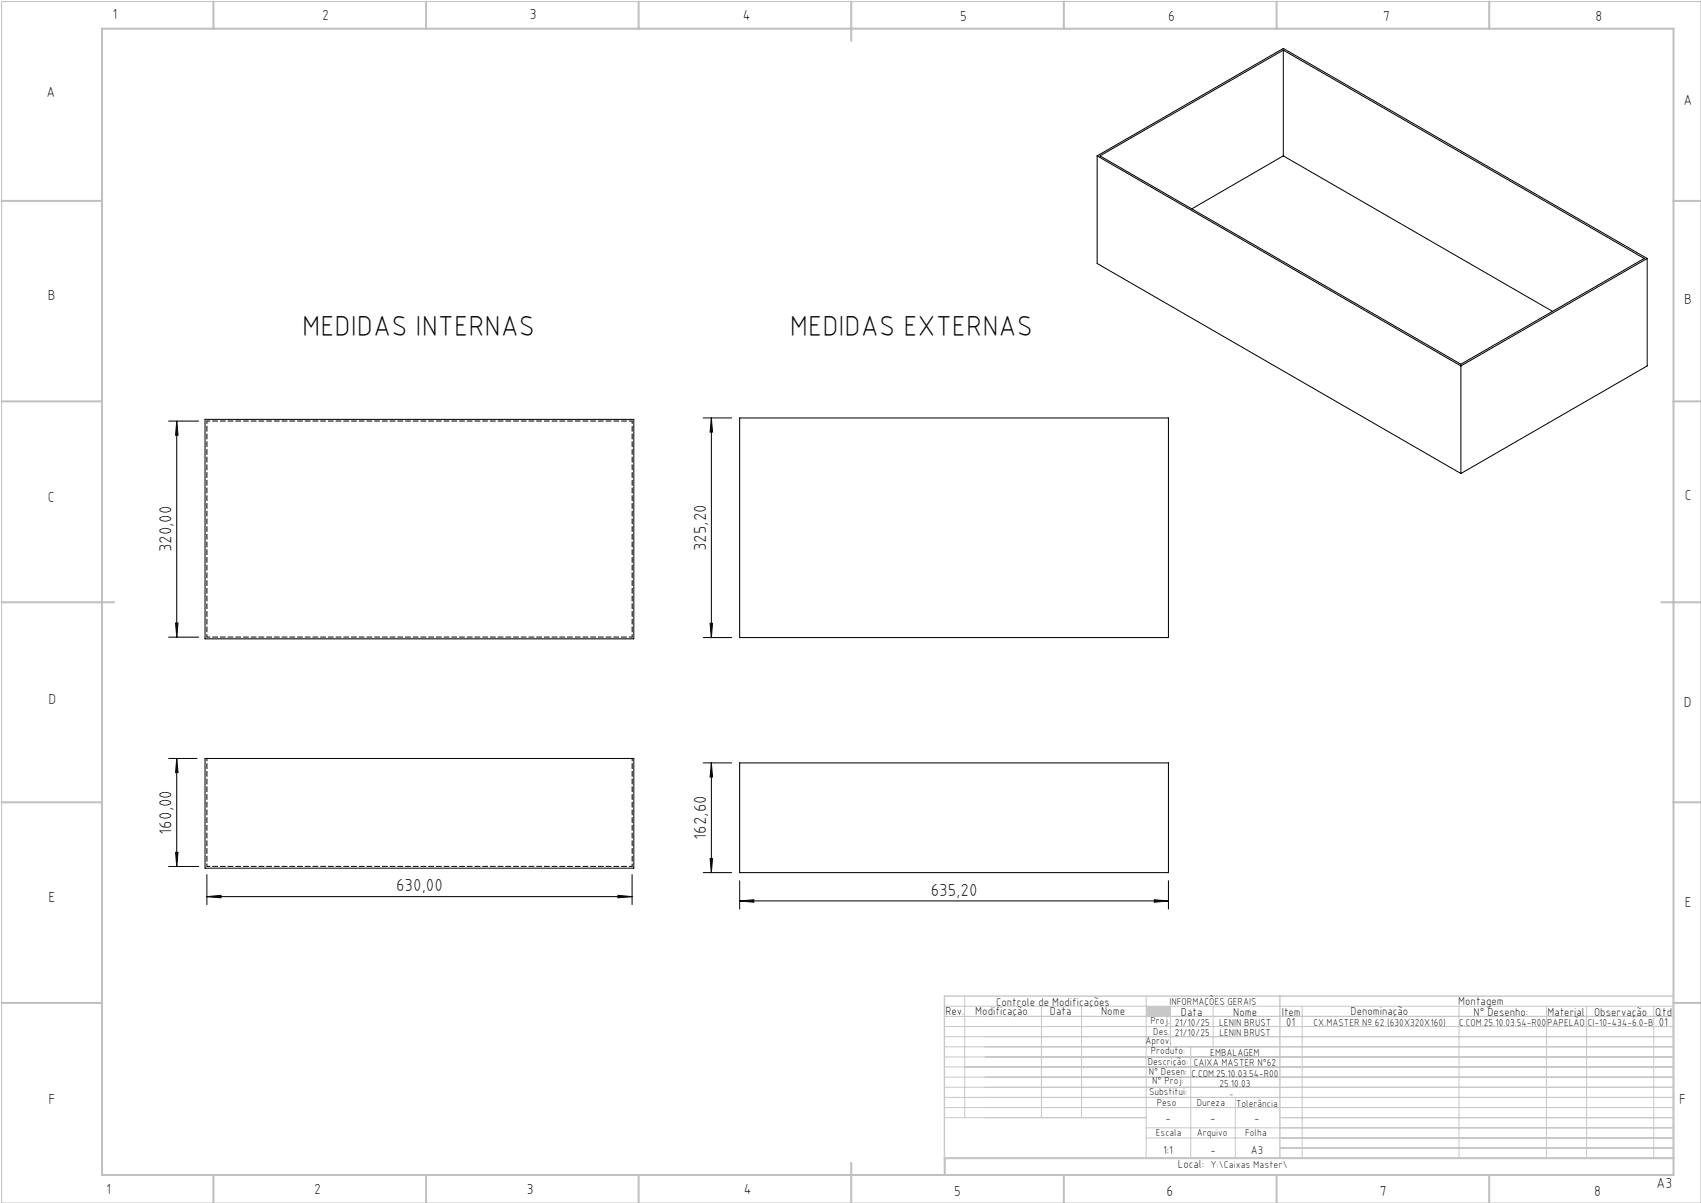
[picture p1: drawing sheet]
<svg xmlns="http://www.w3.org/2000/svg" width="420mm" height="297mm" viewBox="0 0 420 297" stroke-linecap="round" stroke-linejoin="round" font-family="sans-serif">
<path d="M.4 .4h419.6v296.6h-419.6z" fill="none" stroke="#c0c0c0" stroke-width=".25"/>
<g fill="none" stroke="#c0c0c0" stroke-width=".5">
<path d="M25.2 7.1h388v283h-388zM52.7 .4v6.7M105.2 .4v6.7M157.7 .4v6.7M210.2 .4v9.7M262.7 .4v6.7M315.2 .4v6.7M367.7 .4v6.7M.4 49.6h24.8M413.2 49.6h6.8M.4 99.1h24.8M413.2 99.1h6.8"/>
<path d="M.4 148.7h27.8M410.2 148.7h9.8M.4 198.1h24.8M413.2 198.1h6.8M.4 247.6h24.8M413.2 247.6h6.8M52.7 290.1v6.9M105.2 290.1v6.9M157.7 290.1v6.9M210.2 287.1v9.9M262.7 290.1v6.9M315.2 290.1v6.9"/>
<path d="M367.7 290.1v6.9M413.2 285.9h-179.9v4.2"/>
</g>
<g fill="none" stroke="#c3c8d2" stroke-width=".25">
<path d="M233.2 250.9h180M233.2 248.4h180M233.2 253.4h180M233.2 255.9h180M233.2 258.4h180M238.2 245.9v30M257.1 248.4v27.5M267.1 248.4v27.5M283 245.9v40M289 248.4v10M294 258.4v27.5M299.5 248.4v10"/>
<path d="M321.5 248.4v37.5M360.3 248.4v37.5M381.8 248.4v37.5M391.8 248.4v37.5M408.3 248.4v37.5M233.2 260.9h180M233.2 263.4h180M233.2 265.9h180M233.2 268.4h180M233.2 270.9h180M233.2 273.4h180M233.2 275.9h49.8"/>
<path d="M283 278.4h130.2M305 270.9v15M316 275.9h97.2M283 280.9h130.2M316 283.4h97.2"/>
</g>
<path d="M233.2 245.9h180v40h-180zM316 245.9v40" fill="none" stroke="#c3c8d2" stroke-width=".35"/>
<path d="M283 248.4h6v2.5h-6z" fill-rule="evenodd" fill="#c3c8d2"/>
<g fill="none" stroke="#000" stroke-width=".25">
<path d="M316.9 12.4v26.1M270.9 38.5v26.5l89.8 51.9M270.9 38.5l89.8 51.8M270.9 38.5l46-26.5 89.8 51.8M271.6 38.5l45.3-26.1 89.1 51.4-45.3 26.1zM316.9 38.5l66.4 38.4M316.9 38.5l-22.6 13.1M406.7 63.8l-46 26.5M406.7 63.8v26.5l-46 26.6M360.7 90.3v26.6M41.6 104h7.5M43.6 104l.4 3.5h-.6z"/>
<path d="M43.6 104v53.3M50.6 103.5h105.9v54.2h-105.9zM173.6 103.2h7.1M175.6 103.2v54.2M175.6 103.2l.3 3.5h-.6zM182.6 103.2h105.9v54.2h-105.9zM41.6 157.3h7.5M43.4 153.8h.6l-.4 3.5zM173.6 157.4h7.1M175.3 153.9h.6l-.3 3.5zM41.6 187.3h7M43.6 187.3v26.6"/>
<path d="M43.6 187.3l.4 3.4h-.6zM50.6 187.3h105.9v27h-105.9zM173.6 188.3h7.1M175.6 188.3v27.1M175.6 188.3l.3 3.5h-.6zM182.6 188.3h105.9v27.1h-105.9zM41.6 213.9h7.5M43.4 210.4h.6l-.4 3.5zM51.1 215.9v7.4M156.1 215.9v7.4M173.6 215.4h7.1M175.3 211.9h.6l-.3 3.5z"/>
<path d="M182.6 217.4v7M288.5 217.4v7M51.1 221.4l3.5-.4v.6zM51.1 221.4h105M152.6 221l3.5 .4-3.5 .2zM182.6 222.4l3.5-.3v.6zM182.6 222.4h105.9M285 222.1l3.5 .3-3.5 .3z"/>
</g>
<g fill="#000">
<path d="M43.4 153.8h.6l-.4 3.5zM43.6 104l.4 3.5h-.6zM175.3 153.9h.6l-.3 3.5zM175.6 103.2l.3 3.5h-.6z"/>
<path d="M43.6 187.3l.4 3.4h-.6zM43.4 210.4h.6l-.4 3.5zM175.6 188.3l.3 3.5h-.6zM175.3 211.9h.6l-.3 3.5z"/>
<path d="M51.1 221.4l3.5-.4v.6zM152.6 221l3.5 .4-3.5 .2zM182.6 222.4l3.5-.3v.6zM285 222.1l3.5 .3-3.5 .3z"/>
</g>
<path d="M156.1 103.9v53.4M51.1 157.3v-53.4M51.1 187.2v26.7M156.1 187.2v26.7" fill="none" stroke="#000" stroke-width=".25" stroke-dasharray="1.3 .6" stroke-dashoffset=".6"/>
<path d="M51.1 103.9h105M156.1 157.3h-105M51.1 213.9h105" fill="none" stroke="#000" stroke-width=".25" stroke-dasharray="1.3 .6" stroke-dashoffset=".5"/>
<g font-size="7.1">
<text x="74.6" y="82.9">MEDIDAS INTERNAS</text>
<text x="195" y="82.9">MEDIDAS EXTERNAS</text>
</g>
<g font-size="4.3">
<text x="42.4" y="136.4" transform="rotate(-90 42.4 136.4)">320,00</text>
<text x="174.4" y="136.1" transform="rotate(-90 174.4 136.1)">325,20</text>
<text x="42.4" y="206" transform="rotate(-90 42.4 206)">160,00</text>
<text x="174.4" y="207.3" transform="rotate(-90 174.4 207.3)">162,60</text>
<text x="97.8" y="220">630,00</text>
<text x="229.8" y="221.1">635,20</text>
</g>
<g font-size="3.6">
<text x="27.8" y="4.8">1</text>
<text x="79.5" y="4.9">2</text>
<text x="130.8" y="4.8">3</text>
<text x="183.4" y="4.9">4</text>
<text x="237.1" y="5.1">5</text>
<text x="288.4" y="5.2">6</text>
<text x="341.5" y="5.1">7</text>
<text x="394" y="5.2">8</text>
<text x="11.5" y="24">A</text>
<text x="415.7" y="25.8">A</text>
<text x="11.8" y="74.1">B</text>
<text x="415.8" y="75.1">B</text>
<text x="11.8" y="124">C</text>
<text x="416" y="123.5">C</text>
<text x="12" y="173.7">D</text>
<text x="415.8" y="174.7">D</text>
<text x="12" y="222.6">E</text>
<text x="416" y="223.9">E</text>
<text x="12" y="272.6">F</text>
<text x="414.6" y="272.6">F</text>
<text x="409" y="293.3">A3</text>
<text x="26.2" y="294.8">1</text>
<text x="77.6" y="294.8">2</text>
<text x="130.1" y="294.8">3</text>
<text x="183.7" y="294.7">4</text>
<text x="235.6" y="295.2">5</text>
<text x="288" y="295.2">6</text>
<text x="340.7" y="295.2">7</text>
<text x="393.6" y="295.2">8</text>
</g>
<g font-size="2.9">
<text x="240.8" y="250.6">Modificação</text>
<text x="259.2" y="250.6">Data</text>
<text x="271.9" y="250.6">Nome</text>
<text x="290.9" y="288.4">Local:</text>
</g>
<g font-size="2.8">
<text x="233.4" y="250.6">Rev.</text>
<text x="246" y="248.4">Controle de Modificações</text>
<text x="291.6" y="250.8">Data</text>
<text x="304.5" y="250.8">Nome</text>
<text x="316.5" y="250.9">Item</text>
<text x="333.5" y="250.5">Denominação</text>
<text x="360.1" y="248.2">Montagem</text>
<text x="363.9" y="250.8">N° Desenho:</text>
<text x="382.1" y="250.8">Material</text>
<text x="393.6" y="250.8">Observação</text>
<text x="408.7" y="250.9">Qtd</text>
<text x="317.6" y="253.3">01</text>
<text x="409.6" y="253.3">01</text>
<text x="287.7" y="276.9">-</text>
<text x="298.8" y="276.9">-</text>
<text x="309.7" y="276.9">-</text>
<text x="287.2" y="284.8">1:1</text>
<text x="298.9" y="284.8">-</text>
<text x="308.8" y="284.8">A3</text>
</g>
<g font-size="2.5">
<text x="288.7" y="248.2">INFORMAÇÕES GERAIS</text>
<text x="282.8" y="257.8">Aprov.</text>
<text x="284.1" y="252.9">Proj.</text>
<text x="284.8" y="255.4">Des.</text>
<text x="290.1" y="255.8">21/10/25</text>
<text x="290.1" y="253.3">21/10/25</text>
<text x="301" y="253.3">LENIN BRUST</text>
<text x="301.1" y="255.8">LENIN BRUST</text>
<text x="324.3" y="253.3">CX.MASTER Nº 62 (630X320X160)</text>
<text x="360.3" y="253.3">C.COM.25.10.03.54-R00</text>
<text x="382" y="253.3">PAPELÃO</text>
<text x="392" y="253.3">CI-10-434-6.0-B</text>
<text x="283.4" y="262.9">Descrição:</text>
<text x="284.2" y="260.3">Produto:</text>
<text x="294.7" y="263.3">CAIXA MASTER N°62</text>
<text x="298.8" y="260.7">EMBALAGEM</text>
<text x="283.7" y="265.4">N° Desen:</text>
<text x="284.5" y="267.7">N° Proj:</text>
<text x="294.2" y="265.9">C.COM.25.10.03.54-R00</text>
<text x="301.1" y="268.3">25.10.03</text>
<text x="283.7" y="270.4">Substitui:</text>
<text x="285.6" y="273">Peso</text>
<text x="295.5" y="273">Dureza</text>
<text x="305.2" y="273.3">Tolerância</text>
<text x="285.4" y="280.4">Escala</text>
<text x="295.5" y="280.4">Arquivo</text>
<text x="307.5" y="280.4">Folha</text>
<text x="298.9" y="288.4">Y:\Caixas Master\</text>
</g>
<text font-size="2.1" x="303.5" y="270.9">-</text>
</svg>
